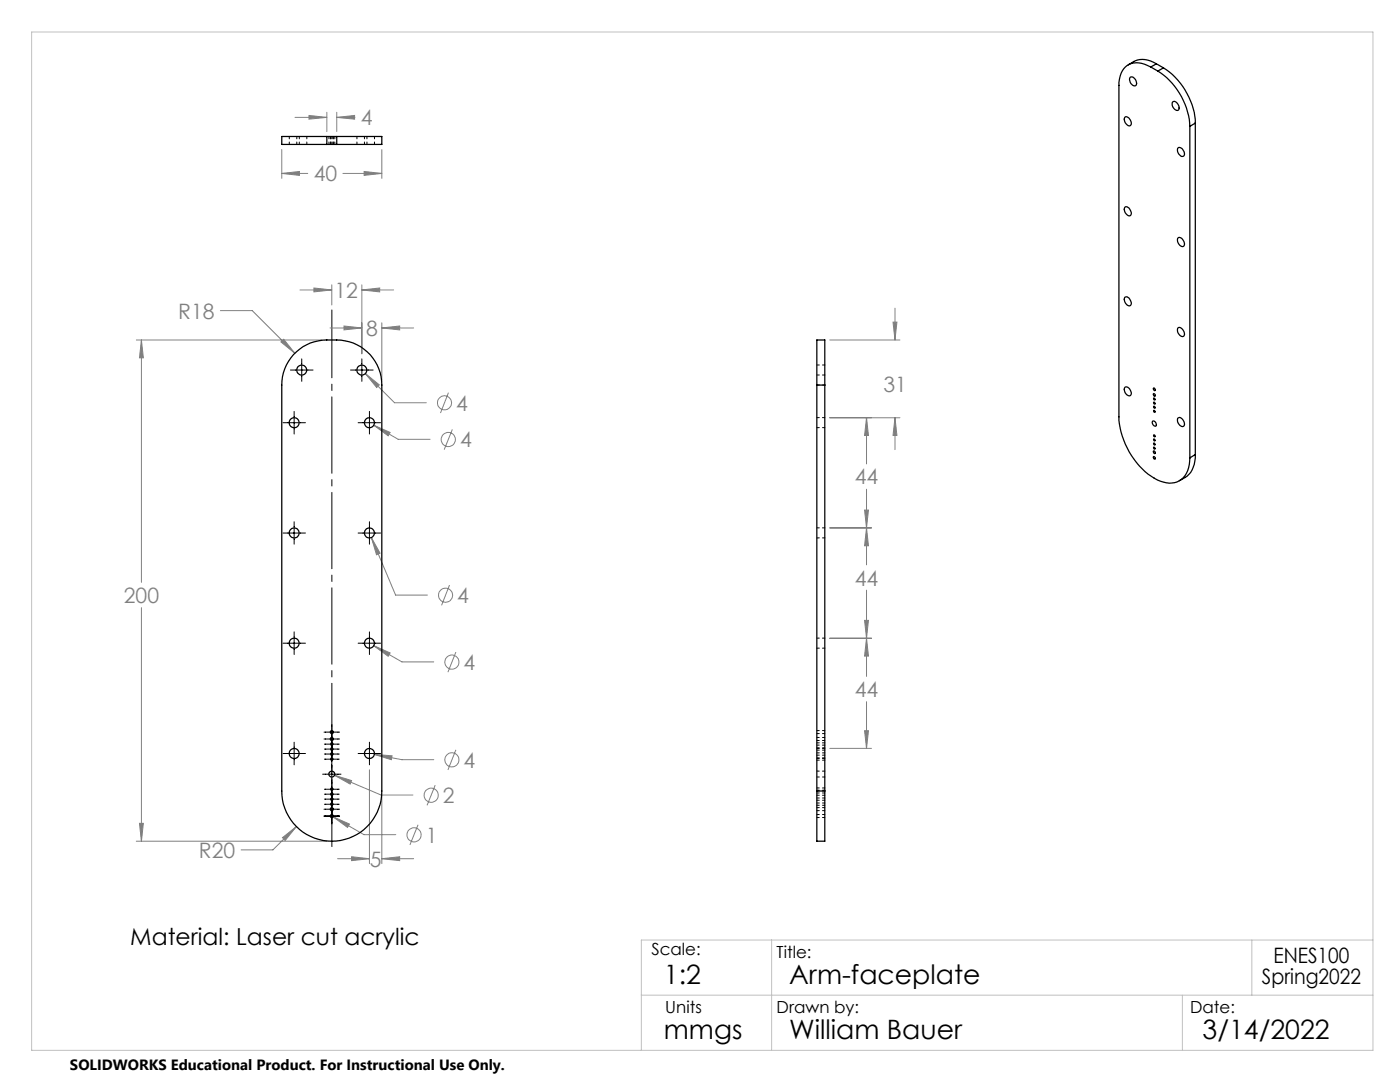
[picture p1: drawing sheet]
<svg xmlns="http://www.w3.org/2000/svg" width="279mm" height="216mm" viewBox="0 0 279 216" stroke-linecap="round" stroke-linejoin="round" font-family="sans-serif">
<g fill="none" stroke="#808080" stroke-width=".2">
<path d="M56.2 34.6l3.6-.4v.8zM56.2 29.8v5.8M56.2 34.6h5.2M58.9 23.4h6.3M61.7 23l3.5 .4-3.5 .4zM65.2 22.4v3.8M67.2 23.4l3.6-.4v.8zM67.2 22.4v3.8M67.2 23.4h3.6M68.4 34.6h7.8M72.7 34.2l3.5 .4-3.5 .4zM76.2 29.8v5.8"/>
<path d="M59.9 57.9h6.3M62.7 57.5l3.5 .4-3.5 .3zM66.2 56.8v4.1M72.2 57.9l3.6-.4v.7zM72.2 56.8v13.8M72.2 57.9h6.4M27.2 67.8h37M28.2 67.8l.4 3.6h-.8zM28.2 67.8v48.4M44 62h6.3l8.5 8.5M56.1 68.2l.5-.5 2.2 2.8zM65.9 65.4h6.3"/>
<path d="M68.7 65.1l3.5 .3-3.5 .4zM72.9 74.5l2.8 2.3-.5 .5zM72.9 74.5l5.8 5.9h6.4M76.2 65.4l3.6-.3v.7zM76.2 64.4v11.4M76.2 65.4h6.3M89.5 78.4l-1.6 4M165.6 67.8h14M178.2 64.3h.8l-.4 3.5zM178.6 61.5v6.3M74.6 84.8l3.3 1.5-.4 .7zM74.6 84.8l4.9 2.9h6.3"/>
<path d="M90.3 85.7l-1.6 4M165.6 83.4h14M172.9 83.4l.4 3.5h-.8zM172.9 83.4v9.2M172.9 97.6v15.1M178.6 83.4l.4 3.5h-.8zM178.6 83.4v6.3M74.1 107.3l1.7 3.1-.7 .3zM74.1 107.3l4.9 11.4h6.3M89.7 116.7l-1.6 4.1M165.6 105.3h8.3M172.5 101.8h.8l-.4 3.5z"/>
<path d="M172.9 105.3l.4 3.6h-.8zM172.9 117.8v17.2M28.2 121.2v46.7M74.6 128.8l3.3 1.5-.4 .7zM74.6 128.8l5.6 3.3h6.4M91 130.1l-1.6 4M165.6 127.4h8.3M172.5 123.8h.8l-.4 3.6zM172.9 127.4l.4 3.5h-.8zM66.7 154.7l3.5 1.1-.3 .7zM66.7 154.7l9.4 3.9h6.3M73.7 153.6v18.7"/>
<path d="M74.7 150.5l3.5 .3-.1 .8zM74.7 150.5l5.5 1.1h6.4M76.2 158.9v13.4M86.9 156.7l-1.7 4M91 149.6l-1.6 4M165.6 149.3h8.3M172.5 145.8h.8l-.4 3.5zM172.9 140v9.3M27.2 167.9h38M27.8 164.3h.8l-.4 3.6zM56.4 167.1l2.8-2.2-2.3 2.8zM59.2 164.9l-4.7 4.7h-6.4"/>
<path d="M66.5 163l3.2 1.4-.3 .7zM66.5 163l6.1 3.5h6.4M67.4 171.3h6.3M70.2 171l3.5 .3-3.5 .4zM76.2 171.3l3.6-.3v.7zM76.2 171.3h6.3M83.4 164.6l-1.6 4"/>
<circle cx="88.7" cy="80.4" r="1.41"/>
<circle cx="89.5" cy="87.7" r="1.41"/>
<circle cx="88.9" cy="118.8" r="1.42"/>
<circle cx="90.2" cy="132.1" r="1.4"/>
<circle cx="86.1" cy="158.7" r="1.4"/>
<circle cx="90.2" cy="151.6" r="1.41"/>
<circle cx="82.6" cy="166.6" r="1.4"/>
</g>
<path d="M66.2 61.8v107.1" fill="none" stroke="#000" stroke-width=".2" stroke-dasharray="15.2 1.3 1.3 1.3" stroke-dashoffset="1.7"/>
<g fill="none" stroke="#000" stroke-width=".2">
<path d="M58 73.8h4.5M60.2 71.6v4.5M70 73.8h4.5M72.2 71.6v4.5M56.5 84.3h4.5M58.7 82.1v4.5M71.5 84.3h4.5M73.7 82.1v4.5M56.5 106.4h4.5M58.7 104.1v4.5M71.5 106.4h4.5M73.7 104.1v4.5"/>
<path d="M56.5 128.3h4.5M58.7 126.1v4.5M71.5 128.3h4.5M73.7 126.1v4.5M56.5 150.4h4.5M58.7 148.1v4.5M64.4 154.5h3.7M64.7 146.1h3.1M64.7 147.5h3.1M64.7 157.5h3M64.7 151.5h3M64.7 150.5h3"/>
<path d="M64.7 149.5h3M64.7 148.5h3M64.7 159.5h3M64.7 158.5h3M66.2 144.5v19.9M71.5 150.4h4.5M73.7 148.1v4.5M64.7 162.8h3.1M64.7 161.5h3.1M64.7 160.5h3"/>
</g>
<path d="M6.3 6.4h267.7v203.2h-267.7zM128 198.6h146M154 187.6v22M236 198.6v11M249.8 187.6v11M274 187.6h-146v22" fill="none" stroke="#c0c0c0" stroke-width=".2"/>
<path d="M66.5 163l2.9 2.1 .3-.7zM66.7 154.7l3.2 1.8 .3-.7zM74.7 150.5l3.4 1.1 .1-.8zM74.6 128.8l2.9 2.2 .4-.7zM74.1 107.3l1 3.4 .7-.3zM74.6 84.8l2.9 2.2 .4-.7zM72.9 74.5l2.3 2.8 .5-.5zM56.4 167.1l.5 .6 2.3-2.8zM56.1 68.2l2.7 2.3-2.2-2.8zM28.2 67.8l.4 3.6h-.8zM27.8 164.3h.8l-.4 3.6zM68.7 65.1l3.5 .3-3.5 .4zM76.2 65.4l3.6-.3v.7zM72.2 57.9l3.6-.4v.7zM62.7 57.5l3.5 .4-3.5 .3zM70.2 171l3.5 .3-3.5 .4zM76.2 171.3l3.6-.3v.7zM178.6 83.4l.4 3.5h-.8zM178.2 64.3h.8l-.4 3.5zM172.5 101.8h.8l-.4 3.5zM172.9 83.4l.4 3.5h-.8zM172.5 123.8h.8l-.4 3.6zM172.9 105.3l.4 3.6h-.8zM172.5 145.8h.8l-.4 3.5zM172.9 127.4l.4 3.5h-.8zM56.2 34.6l3.6-.4v.8zM72.7 34.2l3.5 .4-3.5 .4zM67.2 23.4l3.6-.4v.8zM61.7 23l3.5 .4-3.5 .4z" fill="#808080"/>
<g fill="none" stroke="#000" stroke-width=".25">
<path d="M225.6 15.4a1.1 1.1 0 0 1 1 .5 1.1 1.1 0 0 1 0 1.2 1.17 1.17 0 0 1-1-1.7zM229.7 13.4a4.1 4.1 0 0 0-5.4 .3l-.6 .9-.4 1.8v66.8a15.3 15.3 0 0 0 7.7 12.6 4.2 4.2 0 0 0 5.5-.9l.7-1.6 .3-1.9M229.7 13.4l1.4 .8M230.8 12.7a4.5 4.5 0 0 0-5.6 .2M230.8 12.7l-1.1 .7M230.8 12.7l1.4 .8M231.1 14.2a14.1 14.1 0 0 1 6.4 11M232.2 13.5a14 14 0 0 1 6.3 11.1M232.2 13.5l-1.1 .7M65.2 27.2h-9v1.6h9M65.2 27.2v1.6M65.2 27.2h2"/>
<path d="M65.2 28.8h2M67.2 27.2h9v1.6h-9M67.2 27.2v1.6M224.6 23.3a1.21 1.21 0 0 1 1 1.7 1.13 1.13 0 0 1-1-1.7zM234 20.4a.8 .8 0 0 1 1.2 .7l.1 .2a.51 .51 0 0 1-.2 .7 .51 .51 0 0 1-.7-.2l-.4-.7zM235.1 29.5a1.11 1.11 0 0 1 1 1.7 1.17 1.17 0 0 1-1-1.7zM237.5 25.2v66.2M238.5 24.6l-1 .6M238.5 24.6v66.1M224.5 59.3a.92 .92 0 0 1 1.2 .9 .55 .55 0 0 1-.2 .8 .55 .55 0 0 1-.7-.3l-.4-.8zM224.6 41.3a1.21 1.21 0 0 1 1 1.7 1.13 1.13 0 0 1-1-1.7zM235.1 47.4a1.13 1.13 0 0 1 1 1.8 1.21 1.21 0 0 1-1-1.8z"/>
<path d="M58.6 70.8a9.2 9.2 0 0 1 6.6-3 10 10 0 0 1 8.1 2.4 8.8 8.8 0 0 1 2.9 6.6v81a10 10 0 0 1-10 10.1 10 10 0 0 1-10-10.1v-81a9.1 9.1 0 0 1 2.4-6zM163 76.8v-9h1.6v9M163 76.8v81M163 76.8h1.6M164.6 76.8v81M224.5 77.3a.87 .87 0 0 1 1.2 .8 .55 .55 0 0 1-.2 .9 .55 .55 0 0 1-.7-.4l-.4-.7zM230.2 77.4a.3 .3 0 0 1 .3 .2 .3 .3 0 0 1-.1 .4l-.2-.2zM230.2 78.5a.27 .27 0 0 1 .4 .2 .27 .27 0 0 1-.2 .4l-.2-.4zM230.3 79.4l.2 .3a.19 .19 0 0 1-.2 .1 .19 .19 0 0 1-.1-.3zM235.1 65.4a1.13 1.13 0 0 1 1 1.7 1.21 1.21 0 0 1-1-1.7zM230 84a.61 .61 0 0 1 .7 .4 .61 .61 0 0 1-.1 .7 .74 .74 0 0 1-.6-1.1zM230.2 90a.28 .28 0 0 1 .3 .2 .28 .28 0 0 1-.1 .3z"/>
<path d="M230.2 89.3h.2l.1 .2-.1 .1zM230.2 88.4l.2 .1 .1 .3-.2-.1zM230.2 81.9l.2 .1 .1 .3-.2-.1zM230.2 91.1a.27 .27 0 0 1 .4 .2 .27 .27 0 0 1-.2 .3l-.2-.4zM230.3 87.6l.1 .1 .1 .3-.2-.1zM230.3 86.8l.2 .3a.2 .2 0 0 1-.2 0 .2 .2 0 0 1 0-.3zM230.3 80.3l.2 .2a.2 .2 0 0 1-.2 0 .2 .2 0 0 1 0-.2zM230.3 81l.2 .4a.2 .2 0 0 1-.3-.1 .2 .2 0 0 1 .1-.3zM235 83.5a.8 .8 0 0 1 1.3 .6 .56 .56 0 0 1 0 .9 .56 .56 0 0 1-.9-.2l-.4-.6zM238.5 90.7a5 5 0 0 1-3.1 5.2M238.5 90.7l-1 .7M163 157.8v10.1h1.6v-10.1"/>
<path d="M163 157.8h1.6"/>
<circle cx="60.2" cy="73.8" r=".99"/>
<circle cx="72.2" cy="73.8" r=".98"/>
<circle cx="58.7" cy="84.4" r="1"/>
<circle cx="73.7" cy="84.3" r="1"/>
<circle cx="58.7" cy="106.3" r="1"/>
<circle cx="73.7" cy="106.4" r="1"/>
<circle cx="58.7" cy="128.3" r="1"/>
<circle cx="73.7" cy="128.3" r="1"/>
<circle cx="58.7" cy="150.4" r="1"/>
<circle cx="66.2" cy="149.5" r=".23"/>
<circle cx="66.2" cy="150.5" r=".23"/>
<circle cx="66.2" cy="158.5" r=".23"/>
<circle cx="66.2" cy="148.5" r=".22"/>
<circle cx="66.2" cy="151.5" r=".22"/>
<circle cx="66.2" cy="157.5" r=".22"/>
<circle cx="66.2" cy="159.5" r=".22"/>
<circle cx="66.2" cy="154.5" r=".59"/>
<circle cx="66.2" cy="146.1" r=".31"/>
<circle cx="66.2" cy="147.5" r=".31"/>
<circle cx="73.7" cy="150.3" r="1"/>
<circle cx="66.2" cy="160.5" r=".22"/>
<circle cx="66.2" cy="162.8" r=".31"/>
<circle cx="66.2" cy="161.5" r=".31"/>
</g>
<g fill="none" stroke="#000" stroke-width=".2" stroke-dasharray="1.3 .6" stroke-dashoffset=".8">
<path d="M57.7 27.2v1.6M59.2 27.2v1.6M59.7 28.8v-1.6M61.2 28.8v-1.6M65.6 27.2v1.6M65.9 27.2v1.6M66 27.2v1.6M66.2 28.8v-1.6M66.5 28.8v-1.6M66.8 28.8v-1.6M71.2 27.2v1.6M72.7 27.2v1.6"/>
<path d="M73.2 28.8v-1.6M74.7 28.8v-1.6M163 76.8h1.6M163 74.8h1.6M164.6 72.8h-1.6M163 85.3h1.6M164.6 83.3h-1.6M163 107.3h1.6M164.6 105.3h-1.6M163 129.3h1.6M164.6 127.3h-1.6M163 151.3h1.6"/>
<path d="M163 155h1.6M163 146.4h1.6M163 147.8h1.6M163 151.7h1.6M163 150.7h1.6M163 158.7h1.6M163 159.7h1.6M163 157.7h1.6M163 149.7h1.6M163 148.7h1.6M164.6 157.8h-1.6M164.6 149.3h-1.6"/>
<path d="M164.6 153.9h-1.6M164.6 145.8h-1.6M164.6 147.2h-1.6M164.6 151.2h-1.6M164.6 150.2h-1.6M164.6 158.2h-1.6M164.6 159.2h-1.6M164.6 157.2h-1.6M164.6 149.2h-1.6M164.6 148.2h-1.6M163 161.8h1.6M163 163.1h1.6"/>
<path d="M163 160.7h1.6M164.6 161.2h-1.6M164.6 162.5h-1.6M164.6 160.2h-1.6"/>
</g>
<g font-size="5.3">
<text x="132.5" y="196.4">1:2</text>
<text x="157.5" y="196.4">Arm-faceplate</text>
<text x="132.5" y="207.4">mmgs</text>
<text x="157.5" y="207.4">William Bauer</text>
<text x="240" y="207.4">3/14/2022</text>
</g>
<text font-size="4.7" x="26" y="188.5">Material: Laser cut acrylic</text>
<g font-size="4.2" fill="#808080">
<text x="72" y="25">4</text>
<text x="62.6" y="36.2">40</text>
<text x="66.8" y="59.4">12</text>
<text x="35.6" y="63.6">R18</text>
<text x="73.1" y="67">8</text>
<text x="91.1" y="81.9">4</text>
<text x="176.3" y="78.1">31</text>
<text x="91.8" y="89.2">4</text>
<text x="170.6" y="96.7">44</text>
<text x="170.6" y="116.8">44</text>
<text x="24.7" y="120.3">200</text>
<text x="91.3" y="120.3">4</text>
<text x="92.5" y="133.7">4</text>
<text x="170.6" y="139.1">44</text>
<text x="92.5" y="153.1">4</text>
<text x="88.4" y="160.2">2</text>
<text x="39.7" y="171.2">R20</text>
<text x="73.8" y="172.9">5</text>
<text x="85" y="168.1">1</text>
</g>
<g font-size="4.2">
<text x="251.9" y="196.4">Spring2022</text>
<text x="254.2" y="192.2">ENES100</text>
</g>
<g font-size="3.3">
<text x="130" y="190.6">Scale:</text>
<text x="155" y="191.2">Title:</text>
<text x="132.8" y="202.2">Units</text>
<text x="155" y="202.2">Drawn by:</text>
<text x="237.5" y="202.2">Date:</text>
</g>
<text font-size="3" x="14" y="213.5">SOLIDWORKS Educational Product. For Instructional Use Only.</text>
</svg>
